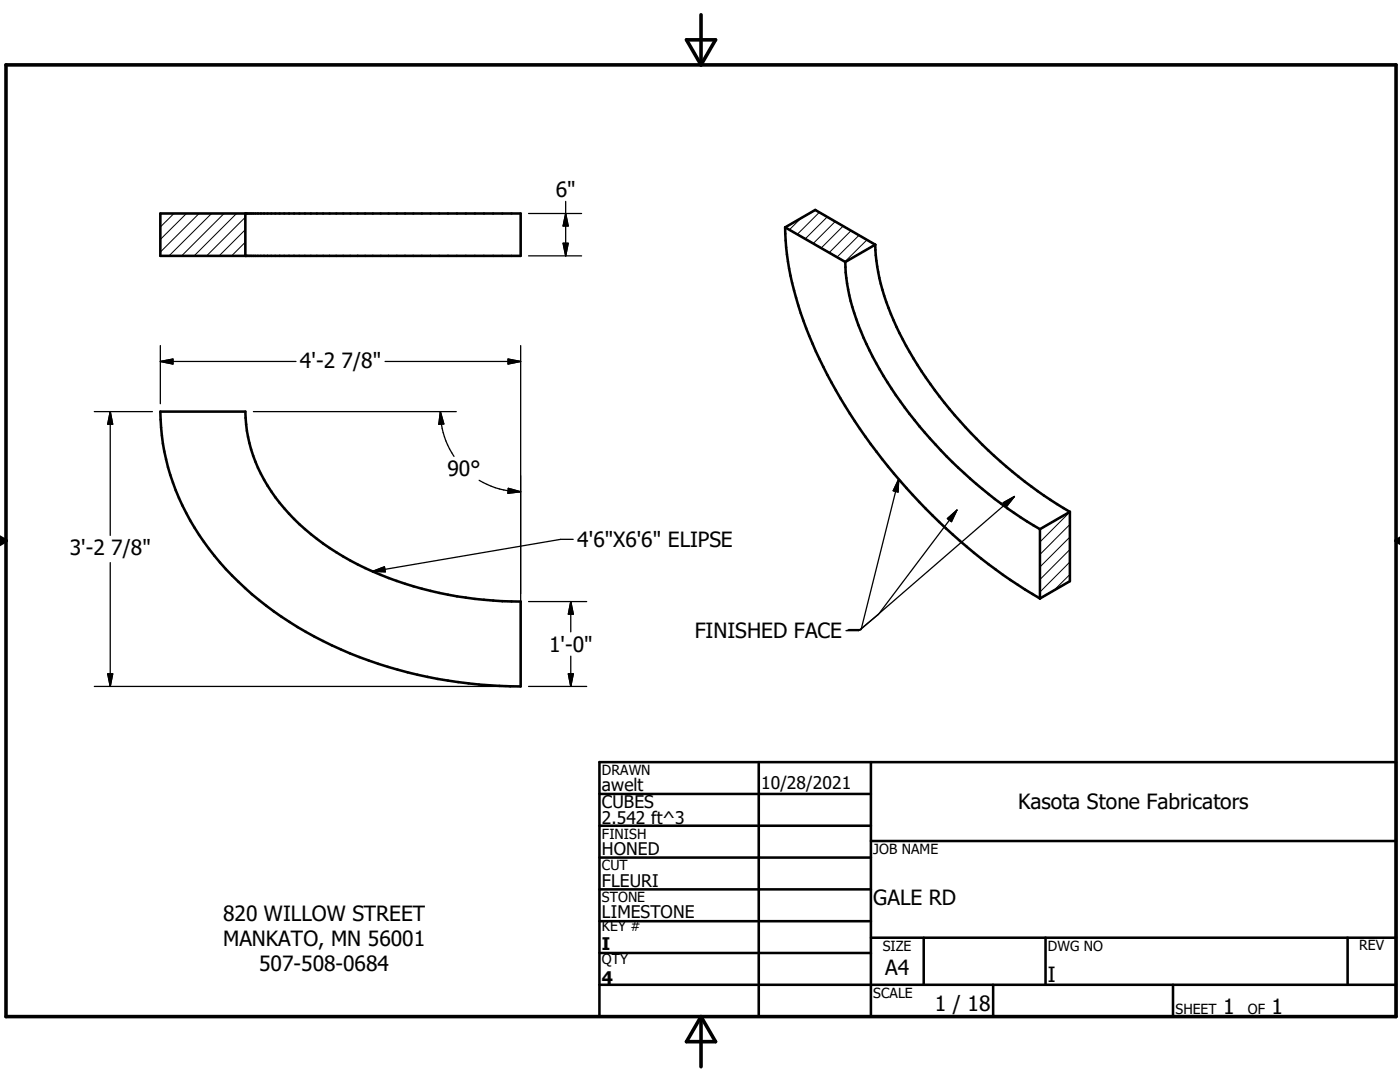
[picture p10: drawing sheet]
<svg xmlns="http://www.w3.org/2000/svg" width="279mm" height="216mm" viewBox="0 0 279 216" stroke-linecap="round" stroke-linejoin="round" font-family="sans-serif">
<g fill="none" stroke="#000" stroke-width=".51">
<path d="M32 42.6h71.9v8.5h-71.9zM49 42.6v8.5M156.7 45.4l6-3.5 12 6.9M156.7 45.4l12 6.9M156.7 45.4a64.5 64.5 0 0 0 7.6 27.8 115.2 115.2 0 0 0 43.2 46.2M168.7 52.3a42.4 42.4 0 0 0 5.5 18.9 90 90 0 0 0 33.3 34.4M174.7 48.8l-6 3.5M174.7 48.8a41.3 41.3 0 0 0 4.8 17.7 89.9 89.9 0 0 0 34 35.6M32 82.1h17a30.7 30.7 0 0 0 9.7 21.5 56.7 56.7 0 0 0 27.2 14.3 75.6 75.6 0 0 0 18 2.1v17a86.4 86.4 0 0 1-47.7-13.9 54.9 54.9 0 0 1-22.2-28.3 42.6 42.6 0 0 1-2-12.7zM207.5 105.6v13.8M213.5 102.1l-6 3.5M213.5 102.1v13.9l-6 3.4"/>
<path d="M119.6 158.4h54.2M119.6 152.1h159v50.8h-159zM151.4 152.1v50.8M173.8 152.1v50.8M119.6 164.8h54.2M119.6 171.1h54.2M119.6 177.5h54.2M173.8 167.8h104.8M119.6 183.8h54.2M119.6 190.2h54.2M119.6 196.5h159M173.8 187.1h104.8"/>
<path d="M184.3 187.1v9.4M198.2 196.5v6.4M208.7 187.1v9.4M234.1 196.5v6.4M268.9 187.1v9.4"/>
</g>
<g fill="none" stroke="#000" stroke-width=".2">
<path d="M32.2 42.6l-.2 .2M34.7 42.6l-2.7 2.7M37.2 42.6l-5.2 5.2M39.7 42.6l-7.7 7.7M42.2 42.6l-8.5 8.5M44.7 42.6l-8.5 8.5M47.2 42.6l-8.5 8.5M49 50.8l-.3 .3M49 48.3l-2.8 2.8M49 45.8l-5.3 5.3M49 43.3l-7.8 7.8M159.8 43.6l-2.3 2.3"/>
<path d="M163.5 42.4l-4.4 4.3M165.1 43.3l-4.4 4.4M166.7 44.2l-4.4 4.4M168.3 45.1l-4.4 4.4M169.8 46l-4.3 4.4M171.4 46.9l-4.3 4.4M173 47.9l-4.4 4.3M174.6 48.8l-.2 .2M207.7 105.5l-.2 .2M213.5 114.6l-3.1 3.2M213.5 112.1l-6 6M213.5 109.7l-6 5.9"/>
<path d="M213.5 107.2l-6 5.9M213.5 104.7l-6 5.9M213.5 102.2l-6 6"/>
</g>
<path d="M1.2 12.9h277.4v190h-277.4zM137 7.9h5.8l-2.9 5zM139.9 2.9v10M-.1 107.9h1.3M-.1 107.2l1.3 .7M1.2 107.9l-1.2 .7M278.6 107.9h.8M278.6 107.9l.8 .5M279.4 107.4l-.8 .5M139.9 202.9v10M139.9 202.9l2.9 5h-5.8z" fill="none" stroke="#000" stroke-width=".71"/>
<g fill="none" stroke="#000" stroke-width=".25">
<path d="M32 42.6h17v8.5h-17zM105.5 51.1h10.6M105.5 42.6h10.6M112.4 48.5h1l-.5 2.6zM112.9 40.2v10.9M112.9 42.6l.5 2.5h-1zM156.7 45.4l6-3.5 12 6.9-6 3.4zM32 69v11.6M32 72.1h27.1M32 72.1l2.5-.5v1zM76.8 72.1h27.1M101.4 71.6l2.5 .5-2.5 .5z"/>
<path d="M103.9 69v66.4M18.8 82.1h11.6M22 82.1v24.7M22 82.1l.5 2.5h-1zM50.6 82.1h40.5M87.9 82.1a16.2 16.2 0 0 0 2.7 9M87.9 82.1l.7 2.5-1 .1zM95.6 95.8a16 16 0 0 0 8.3 2.3M101.4 97.4l2.5 .7-2.5 .3zM179.4 95.6l-7.5 30h-2.5M179.4 95.6l-.2 2.6-.9-.3zM202.5 99.1l-30.9 26.6h-2.5"/>
<path d="M22 112.3v24.7M74.3 114l2.4-.9 .2 1zM114.4 107.6h-2.5l-37.6 6.4M189.1 103.5l1.9-1.7-1.1 2.3zM191 101.8l-15.7 20.8-4 3.2h-2.5M200.2 100.3l2.3-1.2-1.6 2zM207.5 105.6l6-3.5v13.9l-6 3.4zM18.8 137h83.5M21.5 134.5h1l-.5 2.5zM105.5 137h11.6M105.5 120h11.6M113.4 134.5h1l-.5 2.5z"/>
<path d="M113.9 120v6.1M113.9 130.9v6.1M113.9 120l.5 2.5h-1z"/>
</g>
<g fill="#000" stroke="#000" stroke-width=".25">
<path d="M112.4 48.5h1l-.5 2.6zM112.9 42.6l.5 2.5h-1zM32 72.1l2.5-.5v1zM101.4 71.6l2.5 .5-2.5 .5zM22 82.1l.5 2.5h-1zM87.9 82.1l.7 2.5-1 .1zM101.4 97.4l2.5 .7-2.5 .3zM179.4 95.6l-.2 2.6-.9-.3zM74.3 114l2.4-.9 .2 1zM189.1 103.5l1.9-1.7-1.1 2.3zM200.2 100.3l2.3-1.2-1.6 2zM21.5 134.5h1l-.5 2.5z"/>
<path d="M113.4 134.5h1l-.5 2.5zM113.9 120l.5 2.5h-1z"/>
</g>
<g font-size="4.2">
<text x="110.9" y="39.3">6&quot;</text>
<text x="59.9" y="73.4">4'-2 7/8&quot;</text>
<text x="89.3" y="95">90°</text>
<text x="13.9" y="110.8">3'-2 7/8&quot;</text>
<text x="115.2" y="109.2">4'6&quot;X6'6&quot; ELIPSE</text>
<text x="109.6" y="130">1'-0&quot;</text>
<text x="138.6" y="127.3">FINISHED FACE</text>
<text x="203.2" y="161.5">Kasota Stone Fabricators</text>
<text x="44.5" y="183.7">820 WILLOW STREET</text>
<text x="174.3" y="180.5">GALE RD</text>
<text x="44.5" y="188.8">MANKATO, MN 56001</text>
<text x="51.7" y="193.8">507-508-0684</text>
<text x="176.7" y="194.6">A4</text>
<text x="209.1" y="196">I</text>
<text x="186.6" y="201.7">1 / 18</text>
<text x="244.1" y="202.3">1</text>
<text x="253.8" y="202.3">1</text>
</g>
<g font-size="3.5">
<text x="120.1" y="157.9">awelt</text>
<text x="120.1" y="161.2">CUBES</text>
<text x="151.9" y="157.4">10/28/2021</text>
<text x="120.1" y="164.5">2.542 ft^3</text>
<text x="120.1" y="170.6">HONED</text>
<text x="120.1" y="176.9">FLEURI</text>
<text x="120.1" y="183.3">LIMESTONE</text>
<text x="120.1" y="189.7">I</text>
<text x="120.1" y="196.4">4</text>
</g>
<g font-size="2.8">
<text x="120.1" y="154.6">DRAWN</text>
<text x="120.1" y="167.3">FINISH</text>
<text x="120.1" y="173.7">CUT</text>
<text x="174.3" y="170.4">JOB NAME</text>
<text x="120.1" y="180">STONE</text>
<text x="120.1" y="185.8">KEY #</text>
<text x="176.2" y="189.7">SIZE</text>
<text x="209.1" y="189.7">DWG NO</text>
<text x="271.3" y="189.7">REV</text>
<text x="120.1" y="192.4">QTY</text>
<text x="174.3" y="199.1">SCALE</text>
<text x="234.6" y="202.3">SHEET</text>
<text x="249" y="202.3">OF</text>
</g>
</svg>
